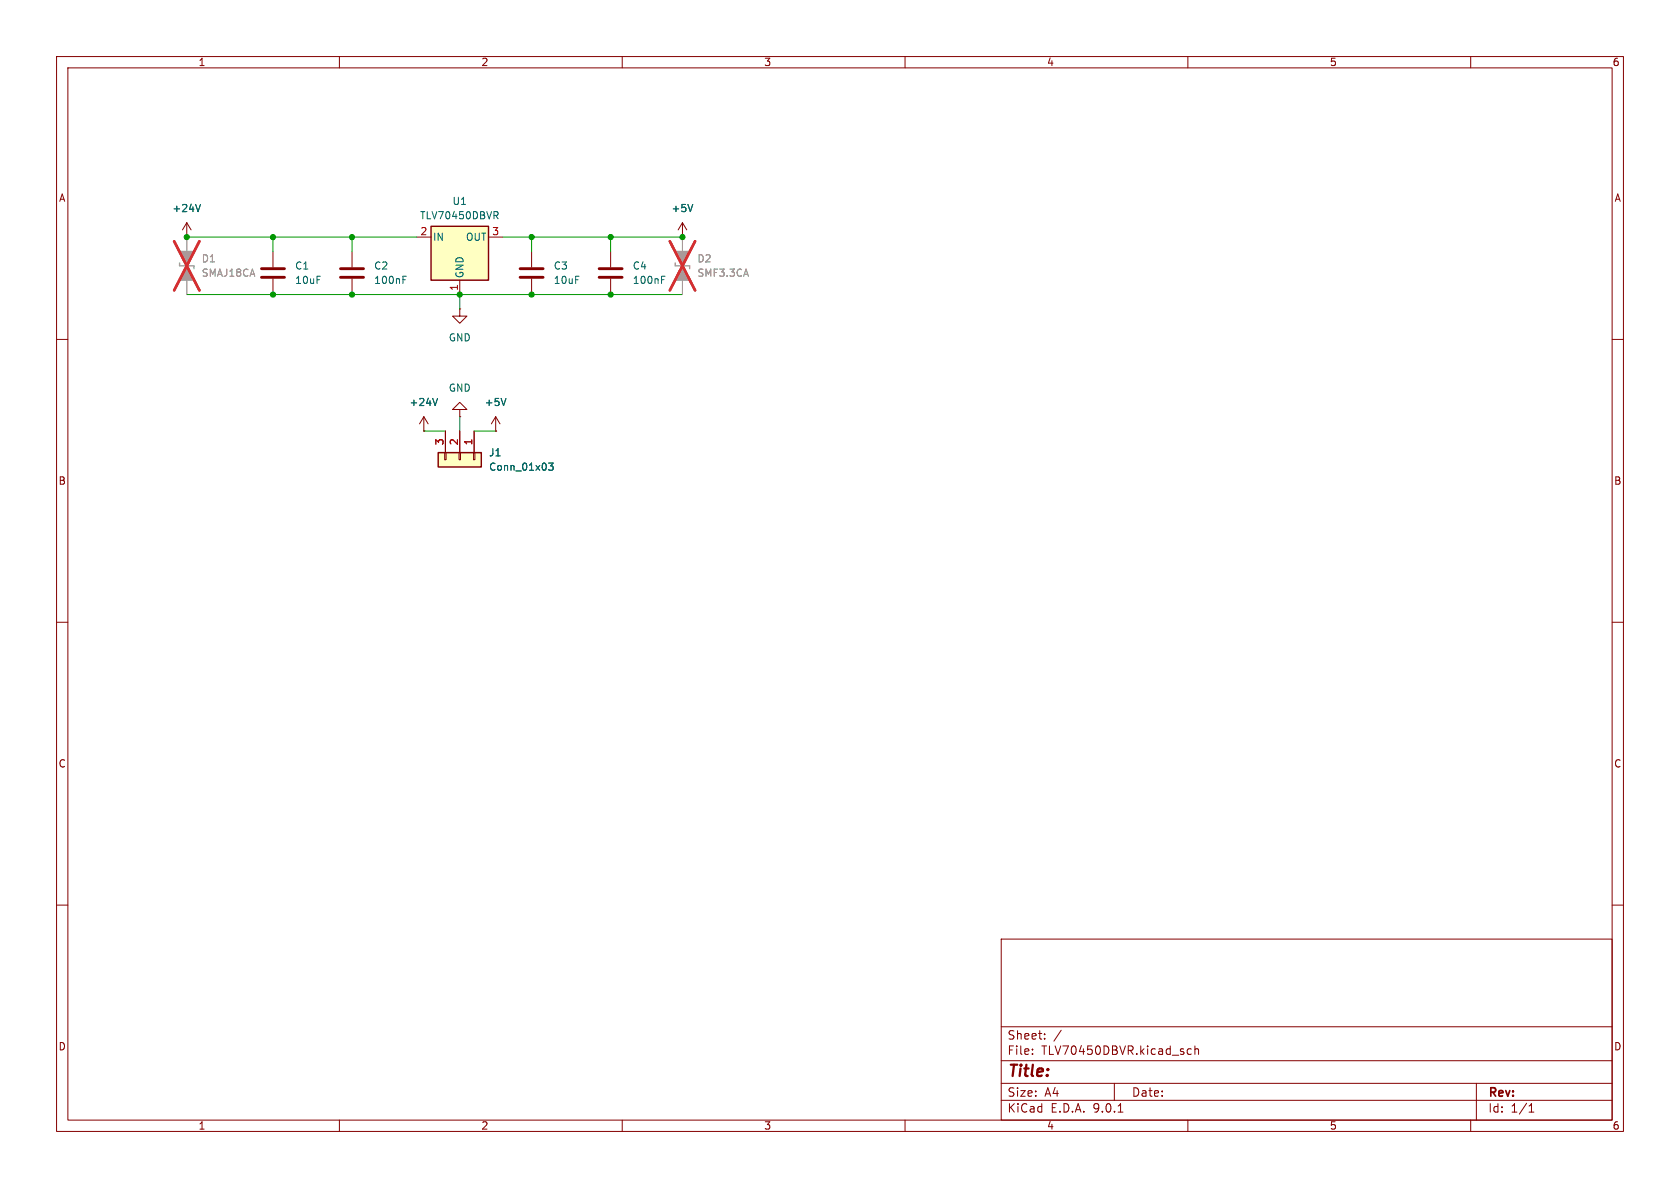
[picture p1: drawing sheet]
<svg xmlns="http://www.w3.org/2000/svg" width="297mm" height="210mm" viewBox="0 0 297 210" stroke-linecap="round" stroke-linejoin="round" font-family="sans-serif">
<g fill="none" stroke="#840000" stroke-width=".18">
<path d="M10 10h277v190h-277zM12 12h273v186h-273zM60 10v2M110 10v2M160 10v2M210 10v2M260 10v2M10 60h2M285 60h2M10 110h2M285 110h2M10 160h2"/>
<path d="M177 166h108v32h-108zM285 160h2M60 198v2M110 198v2M160 198v2M177 194.5h108M177 191.5h108M177 187.5h108M177 181.5h108M182.5 186.3v.1M182.5 185.5v.1M184.7 183.6v.1"/>
<path d="M184.7 182.8v.1M187.6 182.1l-1.3 2M197 191.5v3M197.7 196.6h.8M210 186.3l.2 .1 .4-.1M210 198v2M210.6 185.5l-.4-.1-.2 .1M211.2 185.5l.3-.1 .3 .1 .1 .9M211.2 184.9v1.5M260 198v2M261 191.5v6.5M270.3 196.6h.9"/>
<path d="M270.3 195.5l.4-.4v1.5"/>
</g>
<path d="M76.2 40h10.2v9.5h-10.2z" fill="#ffffc2"/>
<path d="M76.2 40h10.2v9.5h-10.2z" fill="none" stroke="#840000" stroke-width=".25"/>
<g fill="none" stroke="#840000" stroke-width=".18">
<path d="M33 39.4l-.7 1.2M33 39.4l.8 1.2M33 39.4v2.5M120.6 39.4l-.7 1.2M120.6 39.4l.8 1.2M120.6 39.4v2.5M33 41.9h.1M48.3 44.5v2.7M48.3 49.3v2.8M62.2 44.5v2.7M62.2 49.3v2.8M73.7 41.9h2.5"/>
<path d="M81.3 54.6v1.3h1.2l-1.2 1.3-1.3-1.3h1.3M81.3 54.6h.1M81.3 49.5v2.6M86.4 41.9h2.5M107.9 44.5v2.7M107.9 49.3v2.8M120.6 41.9h.1M81.3 72.4h1.2l-1.2-1.3-1.3 1.3h1.3v1.3M81.3 73.7h.1M87.6 76.2h.1M87.6 73.7l-.7 1.2M87.6 73.7l.8 1.2"/>
<path d="M87.6 73.7v2.5"/>
</g>
<path d="M35.4 36.1l-.4 1.3M87.3 37.4h.5l.3 .3-.2 .3-.6 .1M87.6 38.1l.5 .6M122.5 36.1l-.5 1.3M71.2 49.4h.5M71.2 48.8h.6M117 49.4h.4M117 48.8h.6M89.4 70.4l-.4 1.3" fill="none" stroke="#006464" stroke-width=".18"/>
<path d="M31.7 46.5v.5h2.6v.5M119.4 46.5v.5h2.5v.5" fill="none" stroke="#a1a1a1" stroke-width=".25"/>
<g fill="#a1a1a1" stroke="#a1a1a1" stroke-width=".25">
<path d="M33 47l1.3 2.5h-2.6z"/>
<path d="M31.7 44.5h2.6l-1.3 2.5z"/>
<path d="M120.6 47l1.3 2.5h-2.5z"/>
<path d="M119.4 44.5h2.5l-1.3 2.5z"/>
</g>
<path d="M33 41.9v2.6M33 45.7v2.6M33 49.5v2.6M120.6 41.9v2.6M120.6 45.7v2.6M120.6 49.5v2.6" fill="none" stroke="#a1a1a1" stroke-width=".18"/>
<path d="M30.8 42.6l4.5 8.7M35.3 42.6l-4.5 8.7M118.4 42.6l4.5 8.7M122.9 42.6l-4.5 8.7" fill="none" stroke="#e12e31" stroke-width=".46"/>
<path d="M46.2 47.5h4.1M46.2 49h4.1M60.2 47.5h4.1M60.2 49h4.1M105.9 47.5h4.1M105.9 49h4.1" fill="none" stroke="#840000" stroke-width=".51"/>
<path d="M77.5 80h7.6v2.6h-7.6z" fill="#ffffc2"/>
<path d="M77.5 80h7.6v2.6h-7.6z" fill="none" stroke="#840000" stroke-width=".25"/>
<g fill="none" stroke="#840000" stroke-width=".18">
<path d="M33 41.9h.1M94 44.5v2.7M94 49.3v2.8M120.6 41.9h.1M74.9 76.2h.1M74.9 73.7l-.7 1.2M74.9 73.7l.8 1.2M74.9 73.7v2.5M78.7 76.2v3.8M81.3 76.2v3.8M83.8 76.2v3.8M87.6 76.2h.1"/>
<path d="M78.6 80h.3v1.3h-.3zM81.2 80h.2v1.3h-.2zM83.7 80h.2v1.3h-.2z"/>
</g>
<path d="M35.4 36.1l-.4 1.3M122.5 36.1l-.5 1.3M77.3 70.4l-.4 1.3M89.4 70.4l-.4 1.3M97 81.9h.8l-.4 .4 .3 .2v.5l-.2 .1-.5-.1" fill="none" stroke="#006464" stroke-width=".18"/>
<path d="M91.9 47.5h4.1M91.9 49h4.1" fill="none" stroke="#840000" stroke-width=".51"/>
<path d="M33 52.1h87.6M33 41.9h40.7M48.3 41.9v2.6M62.2 41.9v2.6M81.3 52.1v2.5M88.9 41.9h31.7M94 41.9v2.6M107.9 41.9v2.6M74.9 76.2h3.8M81.3 73.7v2.5M83.8 76.2h3.8" fill="none" stroke="#009600" stroke-width=".18"/>
<path d="M33 41.9v2.6M33 49.5v2.6M120.6 41.9v2.6M120.6 49.5v2.6" fill="none" stroke="#a1a1a1" stroke-width=".18"/>
<path d="M30.8 42.6l4.5 8.7M35.3 42.6l-4.5 8.7M118.4 42.6l4.5 8.7M122.9 42.6l-4.5 8.7" fill="none" stroke="#e12e31" stroke-width=".46"/>
<g fill="#009600" stroke="#009600" stroke-width=".18">
<circle cx="48.3" cy="52.1" r=".46"/>
<circle cx="33" cy="41.9" r=".46"/>
<circle cx="48.3" cy="41.9" r=".46"/>
<circle cx="107.9" cy="52.1" r=".46"/>
<circle cx="107.9" cy="41.9" r=".46"/>
<circle cx="81.3" cy="52.1" r=".46"/>
<circle cx="62.2" cy="52.1" r=".46"/>
<circle cx="62.2" cy="41.9" r=".46"/>
<circle cx="94" cy="41.9" r=".46"/>
<circle cx="94" cy="52.1" r=".46"/>
<circle cx="120.6" cy="41.9" r=".46"/>
</g>
<text font-size="2.8" fill="#840000" x="178" y="190.9">Title:</text>
<g font-size="2.1" fill="#840000">
<text x="178" y="184">Sheet:</text>
<text x="178" y="186.7">File:</text>
<text x="184.1" y="186.7">TLV70450DBVR.kicad_sch</text>
<text x="178" y="196.9">KiCad</text>
<text x="178" y="194.1">Size:</text>
<text x="184.7" y="194.1">A4</text>
<text x="185.7" y="196.9">E.D.A.</text>
<text x="193.3" y="196.9">9.0.1</text>
<text x="200" y="194.1">Date:</text>
<text x="263" y="194.3">Rev:</text>
<text x="263" y="196.9">Id:</text>
<text x="267.1" y="196.9">1/1</text>
</g>
<g font-size="1.8" fill="#840000">
<text x="35" y="11.9">1</text>
<text x="85" y="11.9">2</text>
<text x="135" y="11.9">3</text>
<text x="185" y="11.9">4</text>
<text x="235" y="11.9">5</text>
<text x="285" y="11.9">6</text>
<text x="10.3" y="35.9">A</text>
<text x="285.3" y="35.9">A</text>
<text x="10.3" y="85.9">B</text>
<text x="285.3" y="85.9">B</text>
<text x="10.3" y="135.9">C</text>
<text x="285.3" y="135.9">C</text>
<text x="10.3" y="185.9">D</text>
<text x="285.3" y="185.9">D</text>
<text x="35" y="199.9">1</text>
<text x="85" y="199.9">2</text>
<text x="135" y="199.9">3</text>
<text x="185" y="199.9">4</text>
<text x="235" y="199.9">5</text>
<text x="285" y="199.9">6</text>
</g>
<g font-size="1.8" fill="#006464">
<text x="30.4" y="37.7">+24V</text>
<text x="74.2" y="39">TLV70450DBVR</text>
<text x="79.9" y="36.4">U1</text>
<text x="118.6" y="37.7">+5V</text>
<text x="52.1" y="47.9">C1</text>
<text x="66" y="47.9">C2</text>
<text x="76.5" y="42.8">IN</text>
<text x="82.3" y="42.8">OUT</text>
<text x="97.8" y="47.9">C3</text>
<text x="111.8" y="47.9">C4</text>
<text x="52.1" y="50.4">10uF</text>
<text x="66" y="50.4">100nF</text>
<text x="82.1" y="49.3" transform="rotate(-90 82.1 49.3)">GND</text>
<text x="97.8" y="50.4">10uF</text>
<text x="111.8" y="50.4">100nF</text>
<text x="79.2" y="60.6">GND</text>
<text x="72.3" y="72">+24V</text>
<text x="79.2" y="69.4">GND</text>
<text x="85.6" y="72">+5V</text>
<text x="86.4" y="80.9">J1</text>
<text x="86.4" y="83.4">Conn_01x03</text>
</g>
<g font-size="1.8" fill="#a90000">
<text x="74.2" y="41.7">2</text>
<text x="86.9" y="41.7">3</text>
<text x="81" y="51.5" transform="rotate(-90 81 51.5)">1</text>
<text x="78.5" y="78.8" transform="rotate(-90 78.5 78.8)">3</text>
<text x="81" y="78.8" transform="rotate(-90 81 78.8)">2</text>
<text x="83.6" y="78.8" transform="rotate(-90 83.6 78.8)">1</text>
</g>
<g font-size="1.8" fill="#989898">
<text x="35.6" y="46.6">D1</text>
<text x="123.2" y="46.6">D2</text>
<text x="35.6" y="49.1">SMAJ18CA</text>
<text x="123.2" y="49.1">SMF3.3CA</text>
</g>
</svg>
